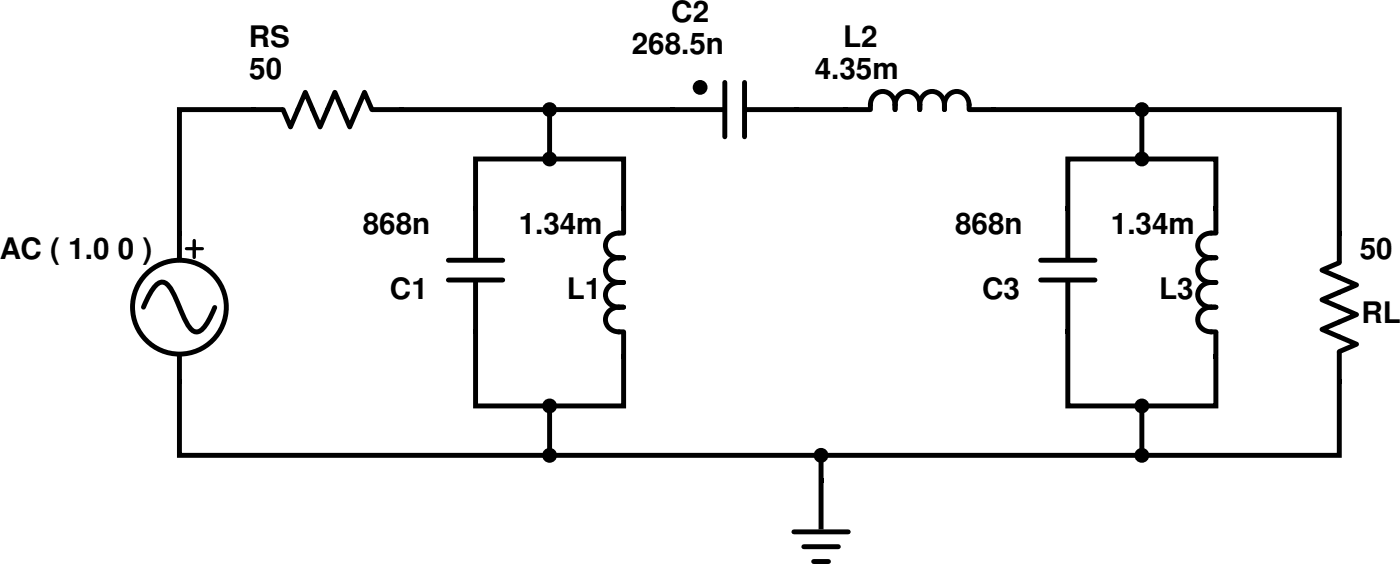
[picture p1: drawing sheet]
<svg xmlns="http://www.w3.org/2000/svg" width="160mm" height="64mm" viewBox="0 0 160 64" stroke-linecap="round" stroke-linejoin="round" font-family="sans-serif">
<g fill="none" stroke="#000" stroke-width=".56">
<path d="M29 12.5h-8.5v14.1M29.3 12.5h2.8M32.4 12.5l.8 2 1.7-3.9 1.7 3.9 1.7-3.9 1.7 3.9 1.7-3.9 .8 1.9M42.8 12.5h2.8M45.9 12.5h17v5.1M63.4 12.5h13.6M77.2 12.5h5.4M82.9 9.4v6.2M85.1 9.4v6.2M85.4 12.5h5.4M91.1 12.5h5.6M97 12.5h2.3"/>
<path d="M99.5 12a1.42 1.42 0 0 1 1.5-1.5 1.42 1.42 0 0 1 1.4 1.5 1.42 1.42 0 0 1 1.4-1.5 1.42 1.42 0 0 1 1.4 1.5 1.42 1.42 0 0 1 1.4-1.5 1.42 1.42 0 0 1 1.4 1.5 1.42 1.42 0 0 1 1.4-1.5 1.42 1.42 0 0 1 1.4 1.5M99.5 12v.5M102.4 12v.5M105.2 12v.5M108 12v.5M110.8 12v.5M111.1 12.5h2.3M113.7 12.5h16.9v5.1M131.2 12.5h22v14.1M51.3 29.7h6.2M51.3 32h6.2M54.4 23.8v-5.6h16.9v5.6"/>
<path d="M54.4 37.9v8.5h16.9v-5.7M54.4 24.1v5.4M54.4 32.3v5.3M70.8 26.6h.5M70.8 29.5h.5M70.8 32.3h.5M70.8 35.1h.5M70.8 37.9h.5M70.8 26.6a1.42 1.42 0 0 0-1.6 1.5 1.42 1.42 0 0 0 1.6 1.4 1.42 1.42 0 0 0-1.6 1.4 1.42 1.42 0 0 0 1.6 1.4 1.42 1.42 0 0 0-1.6 1.4 1.42 1.42 0 0 0 1.6 1.4 1.42 1.42 0 0 0-1.6 1.4 1.42 1.42 0 0 0 1.6 1.4M71.3 24.1v2.3M71.3 38.2v2.3M119 29.7h6.2"/>
<path d="M119 32h6.2M122.1 37.9v8.5h17v-5.7M122.1 23.8v-5.6h17v5.6M122.1 24.1v5.4M122.1 32.3v5.3M138.5 26.6h.6M138.5 29.5h.6M138.5 32.3h.6M138.5 35.1h.6M138.5 37.9h.6M138.5 26.6a1.42 1.42 0 0 0-1.5 1.5 1.42 1.42 0 0 0 1.5 1.4M138.5 29.5a1.42 1.42 0 0 0-1.5 1.4 1.42 1.42 0 0 0 1.5 1.4"/>
<path d="M138.5 32.3a1.42 1.42 0 0 0-1.5 1.4 1.42 1.42 0 0 0 1.5 1.4M138.5 35.1a1.42 1.42 0 0 0-1.5 1.4 1.42 1.42 0 0 0 1.5 1.4M139.1 24.1v2.3M139.1 38.2v2.3M153.2 30l-2 .9 3.9 1.7-3.9 1.7 3.9 1.7-3.9 1.6 3.9 1.7-1.9 .9M153.2 26.9v2.8M20.5 43.6v8.4h42.4v-5M93.9 52.6v2.3M93.9 55.1v5.1M130.6 47v5h-67.2M153.2 43.6v8.4h-22M153.2 40.5v2.8"/>
<path d="M90.8 60.8h6.2M91.9 62.5h4M93.1 64.2h1.6"/>
</g>
<g fill="#000" stroke="#000" stroke-width=".56">
<circle cx="62.9" cy="18.2" r=".56"/>
<circle cx="62.9" cy="12.5" r=".56"/>
<circle cx="130.6" cy="12.5" r=".56"/>
<circle cx="130.6" cy="18.2" r=".56"/>
<circle cx="62.9" cy="46.4" r=".56"/>
<circle cx="62.9" cy="52" r=".56"/>
<circle cx="93.9" cy="52" r=".56"/>
<circle cx="130.6" cy="46.4" r=".56"/>
<circle cx="130.6" cy="52" r=".56"/>
</g>
<g fill="#000">
<path d="M28.7 12.2h.6v.6h-.6zM45.6 12.2h.6v.6h-.6zM76.7 12.2h.5v.6h-.5zM90.8 12.2h.6v.6h-.6zM96.4 12.2h.6v.6h-.6zM113.4 12.2h.5v.6h-.5zM20.2 26.4h.6v.5h-.6zM54.1 23.5h.6v.6h-.6zM54.1 37.6h.6v.6h-.6zM71 23.5h.6v.6h-.6zM121.8 23.5h.6v.6h-.6zM121.8 37.6h.6v.6h-.6z"/>
<path d="M138.8 23.5h.5v.6h-.5zM152.9 26.4h.5v.5h-.5zM20.2 43.3h.6v.6h-.6zM71 40.5h.6v.5h-.6zM93.6 54.6h.6v.5h-.6zM138.8 40.5h.5v.5h-.5zM152.9 43.3h.5v.6h-.5z"/>
<circle cx="80.1" cy="10" r=".85"/>
</g>
<circle cx="20.5" cy="35.1" r="5.4" fill="#fff" stroke="#000" stroke-width=".56"/>
<path d="M16.4 35.1l.6-1.3 .5-.8 .5-.6 .4-.2 .5 .1a4.1 4.1 0 0 1 1.3 2l.3 .8a9.7 9.7 0 0 0 1.3 2.5l.4 .3h.4l.4-.2 .5-.5 .5-.8 .6-1.3M20.5 26.9v2.6M20.5 40.7v2.6" fill="none" stroke="#000" stroke-width=".56"/>
<path d="M21.3 28.4h1.9" fill="none" stroke="#000" stroke-width=".36"/>
<path d="M22.2 27.5v1.9" fill="none" stroke="#000" stroke-width=".39"/>
<g font-size="3.4">
<text x="28.5" y="5.3">RS</text>
<text x="76.8" y="2.5">C2</text>
<text x="96.4" y="5.3">L2</text>
<text x="28.5" y="9">50</text>
<text x="72.3" y="6.2">268.5n</text>
<text x="93.2" y="9">4.35m</text>
<text x="-.1" y="29.6">AC ( 1.0 0 )</text>
<text x="41.5" y="26.8">868n</text>
<text x="59.3" y="26.8">1.34m</text>
<text x="109.2" y="26.8">868n</text>
<text x="127.1" y="26.8">1.34m</text>
<text x="155.5" y="29.6">50</text>
<text x="44.6" y="34.1">C1</text>
<text x="64.8" y="34.1">L1</text>
<text x="112.3" y="34.1">C3</text>
<text x="132.6" y="34.1">L3</text>
<text x="155.7" y="36.9">RL</text>
</g>
</svg>
